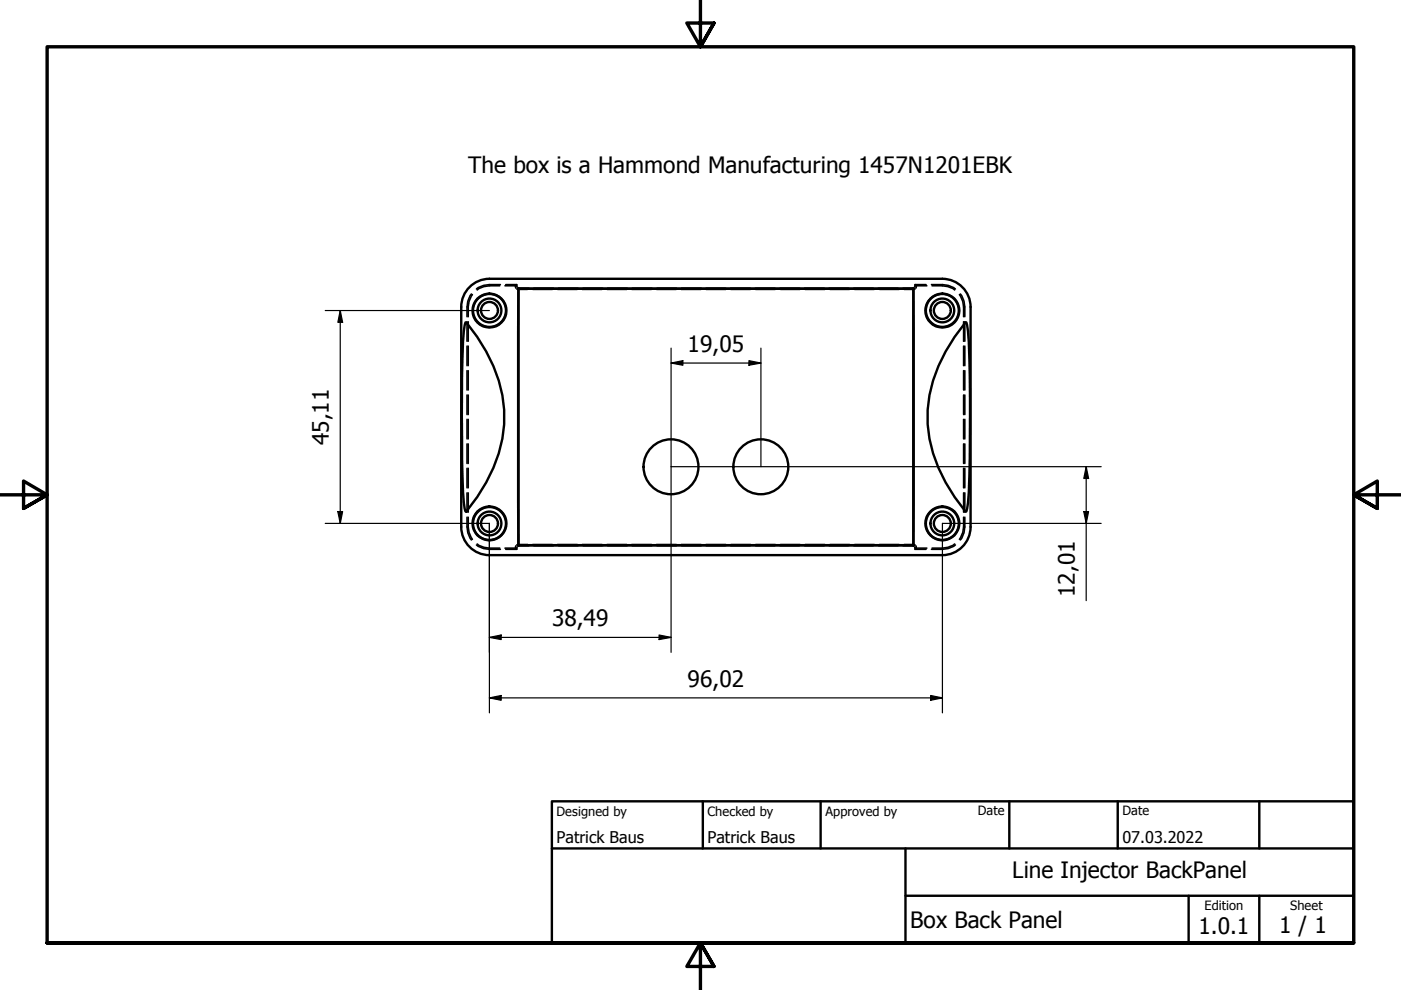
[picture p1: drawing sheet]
<svg xmlns="http://www.w3.org/2000/svg" width="297mm" height="210mm" viewBox="0 0 297 210" stroke-linecap="round" stroke-linejoin="round" font-family="sans-serif">
<!-- layer: Hidden (ISO) -->
<g fill="none" stroke="#000" stroke-width=".34">
<path d="M99 68.2v4.2M99 73.4v4.1M99 78.6v4.1M99.3 68.2v4.2M99.3 73.4v4.1M99.3 78.6v4.1M99.9 62.3l-.7 1.6-.2 1.2v2.1M100.2 62.5a6.1 6.1 0 0 0-.9 4.7M106 60.6a6.1 6.1 0 0 0-4.8 .9M106.1 60.3h-2.3l-1.3 .2-1.5 .8M107.1 60.6l2.2 .1M107.2 60.3l2.4 .1"/>
<path d="M109.3 60.8l.1 .3M109.4 60.5l-.1 .1M109.6 60.5v.3M109.6 61.3l2.3 .1M109.6 60.3l-.1 .1M109.8 61l.3 .1h2M112.9 61.4h4.2M113.2 61.1h4.1M118.2 61.4h4.2M118.4 61.1h4.2M123.4 61.4h4.2M123.6 61.1h4.2"/>
<path d="M128.7 61.4h4.2M128.8 61.1h4.2M133.9 61.4h4.2M134 61.1h4.2M139.2 61.4h4.2M139.3 61.1h4.1M144.4 61.4h4.2M144.5 61.1h4.2M149.7 61.1h4.2M149.7 61.4h4.2M154.9 61.1h4.2M154.9 61.4h4.2"/>
<path d="M160.1 61.1h4.2M160.2 61.4h4.2M165.4 61.1h4.1M165.4 61.4h4.2M170.6 61.1h4.2M170.7 61.4h4.2M175.8 61.1h4.2M175.9 61.4h4.2M181 61.1h4.2M181.2 61.4h4.2M186.2 61.1h4.2M186.4 61.4h4.2"/>
<path d="M193.8 61l-.3 .1h-2.1M194 61.3l-2.3 .1M194 60.5l-.1 .3M194 60.3l.1 .1M194.2 60.5l.1 .1M194.3 60.8l-.1 .3M194.3 60.6v.1M194.3 60.6h2.2M196.3 60.3l-2.3 .1M197.5 60.3h2.3l1.2 .2 1.6 .8M197.6 60.6a6.1 6.1 0 0 1 4.8 .9M203.4 62.5a6.1 6.1 0 0 1 .9 4.7"/>
<path d="M203.6 62.3l.8 1.6 .2 1.2v2.1M204.3 68.2v4.2M204.3 73.4v4.1M204.3 78.6v4.1M204.6 68.2v4.2M204.6 73.4v4.1M204.6 78.6v4.1M99 83.7v4.2M99 88.9v4.2M99 94.1v4.2M99 99.3v4.1M99.3 83.7v4.2"/>
<path d="M99.3 88.9v4.2M99.3 94.1v4.2M99.3 99.3v4.1M204.3 83.7v4.2M204.3 88.9v4.2M204.3 94.1v4.2M204.3 99.3v4.1M204.6 83.7v4.2M204.6 88.9v4.2M204.6 94.1v4.2M204.6 99.3v4.1M99 109.7v2l.2 1.3 .7 1.5"/>
<path d="M99 104.5v4.1M99.3 109.7a6.1 6.1 0 0 0 .9 4.7M99.3 104.5v4.1M101 115.5l1.5 .8 1.3 .2h2.3M101.2 115.3a6.1 6.1 0 0 0 4.8 .9M107.1 116.2h2.2M109.3 116.2l.1 .1M109.3 116.1v.1M109.4 115.7l-.1 .3M109.5 116.4l.1 .1M109.6 116.4l-2.4 .1M109.6 116v.3"/>
<path d="M111.9 115.5h-2.3M112.1 115.7h-2l-.3 .1M112.9 115.5h4.2M113.2 115.7h4.1M118.2 115.5h4.2M118.4 115.7h4.2M123.4 115.5h4.2M123.6 115.7h4.2M128.7 115.5h4.2M128.8 115.7h4.2M133.9 115.5h4.2M134 115.7h4.2"/>
<path d="M139.2 115.5h4.2M139.3 115.7h4.1M144.4 115.5h4.2M144.5 115.7h4.2M149.7 115.7h4.2M149.7 115.5h4.2M154.9 115.7h4.2M154.9 115.5h4.2M160.1 115.7h4.2M160.2 115.5h4.2M165.4 115.7h4.1M165.4 115.5h4.2"/>
<path d="M170.6 115.7h4.2M170.7 115.5h4.2M175.8 115.7h4.2M175.9 115.5h4.2M181 115.7h4.2M181.2 115.5h4.2M186.2 115.7h4.2M186.4 115.5h4.2M191.4 115.7h2.1l.3 .1M191.7 115.5h2.3M193.9 116l.1 .3M194 116.4l2.3 .1"/>
<path d="M194.1 116.4l-.1 .1M194.2 115.7l.1 .3M194.3 116.1l2.2 .1M194.3 116.2l-.1 .1M202.4 115.3a6.1 6.1 0 0 1-4.8 .9M202.6 115.5l-1.6 .8-1.2 .2h-2.3M204.3 109.7a6.1 6.1 0 0 1-.9 4.7M204.3 104.5v4.1M204.6 109.7v2l-.2 1.3-.8 1.5M204.6 104.5v4.1"/>
</g>
<!-- layer: Visible (ISO) -->
<g fill="none" stroke="#000" stroke-width=".51">
<path d="M199.8 59.1a6 6 0 0 1 6 6v46.6a6 6 0 0 1-6 6M199.8 59.1h-96a6 6 0 0 0-6 6v46.6a6 6 0 0 0 6 6h96M98.7 68.3a31 31 0 0 1 8.2 21.7 31.9 31.9 0 0 1-8.2 18.5 10.2 10.2 0 0 1-.5-4.1 436 436 0 0 1 .1-34.2zM109.9 61.2v54.4M109.9 61.2h83.7M109.9 61.2h83.8M193.7 61.2v54.4M204.7 68.4l.2-.1a10.2 10.2 0 0 1 .5 4.1 436 436 0 0 1-.2 34.2l-.3 1.9a31 31 0 0 1-8.2-21.6 32.8 32.8 0 0 1 8-18.5zM109.9 115.6h83.8"/>
<circle cx="103.8" cy="65.8" r="3.6"/>
<circle cx="103.8" cy="65.8" r="1.8"/>
<circle cx="103.8" cy="65.8" r="2.52"/>
<circle cx="103.8" cy="65.8" r="3.5"/>
<circle cx="199.8" cy="65.8" r="3.6"/>
<circle cx="199.8" cy="65.8" r="1.8"/>
<circle cx="199.8" cy="65.8" r="2.52"/>
<circle cx="199.8" cy="65.8" r="3.5"/>
<circle cx="142.3" cy="99" r="5.8"/>
<circle cx="161.3" cy="99" r="5.8"/>
<circle cx="103.8" cy="111" r="1.8"/>
<circle cx="103.8" cy="111" r="2.52"/>
<circle cx="103.8" cy="111" r="3.6"/>
<circle cx="103.8" cy="111" r="3.5"/>
<circle cx="199.8" cy="111" r="1.8"/>
<circle cx="199.8" cy="111" r="2.52"/>
<circle cx="199.8" cy="111" r="3.6"/>
<circle cx="199.8" cy="111" r="3.5"/>
</g>
<!-- layer: Border (ISO) -->
<path d="M148.5 -.1v10l-2.9-5h5.8l-2.9 5 2.9-5M0 104.9h10l-5-2.9v5.8l5-2.9-5 2.9M297 104.9h-10l5-2.9v5.8l-5-2.9 5 2.9M10 199.9v-190h277v190h-277h277M151.4 204.9l-2.9-5 2.9 5h-5.8l2.9-5v10" fill="none" stroke="#000" stroke-width=".72"/>
<!-- layer: Title (ISO) -->
<path d="M117 169.9h170v30h-170zM117 179.9h170M149 169.9v10M174 169.9v10M192 179.9v20M214 169.9v10M237 169.9v10M267 169.9v10M192 189.9h95M252 189.9v10M267 189.9v10" fill="none" stroke="#000" stroke-width=".51"/>
<!-- layer: Dimension (ISO) -->
<g fill="none" stroke="#000" stroke-width=".25">
<path d="M69 65.8h34.8M72.1 65.8l.5 2.5h-1zM72.1 65.8v45.2M142.3 77l2.5-.5v.9zM142.3 73.8v64.5M142.3 77h19M158.8 76.5l2.5 .5-2.5 .4zM161.3 73.8v25.1M142.3 98.9h91.2M230.3 98.9l.5 2.5h-1zM230.3 98.9v28.5M69 111h34.8v40.1"/>
<path d="M71.6 108.5h1l-.5 2.5zM229.8 108.5h1l-.5 2.5zM233.5 111h-33.7v40.1M103.8 135.1l2.5-.5v1zM103.8 135.1h38.5M139.7 134.6l2.6 .5-2.6 .5zM103.8 148l2.5-.5v1zM103.8 148h96M197.3 147.5l2.5 .5-2.5 .5z"/>
</g>
<g fill="#000">
<path d="M72.1 65.8l.5 2.5h-1z" fill-rule="evenodd"/>
<path d="M142.3 77l2.5-.5v.9z" fill-rule="evenodd"/>
<path d="M158.8 76.5l2.5 .5-2.5 .4z" fill-rule="evenodd"/>
<path d="M71.6 108.5h1l-.5 2.5z" fill-rule="evenodd"/>
<path d="M229.8 108.5h1l-.5 2.5z" fill-rule="evenodd"/>
<path d="M230.3 98.9l.5 2.5h-1z" fill-rule="evenodd"/>
<path d="M103.8 135.1l2.5-.5v1z" fill-rule="evenodd"/>
<path d="M139.7 134.6l2.6 .5-2.6 .5z" fill-rule="evenodd"/>
<path d="M103.8 148l2.5-.5v1z" fill-rule="evenodd"/>
<path d="M197.3 147.5l2.5 .5-2.5 .5z" fill-rule="evenodd"/>
</g>
<g font-size="4.8">
<text x="99.3" y="36.8">The box is a Hammond Manufacturing 1457N1201EBK</text>
<text x="145.8" y="74.6">19,05</text>
<text x="69.7" y="94.4" transform="rotate(-90 69.7 94.4)">45,11</text>
<text x="227.9" y="126.6" transform="rotate(-90 227.9 126.6)">12,01</text>
<text x="117.1" y="132.7">38,49</text>
<text x="145.8" y="145.6">96,02</text>
<text x="214.6" y="186.2">Line Injector BackPanel</text>
<text x="193" y="196.7">Box Back Panel</text>
<text x="271.2" y="197.8">1 / 1</text>
<text x="254.1" y="198.1">1.0.1</text>
</g>
<g font-size="3.4">
<text x="118" y="178.8">Patrick Baus</text>
<text x="150" y="178.8">Patrick Baus</text>
<text x="238" y="178.8">07.03.2022</text>
</g>
<g font-size="2.7">
<text x="118" y="173">Designed by</text>
<text x="150" y="173">Checked by</text>
<text x="175" y="173">Approved by</text>
<text x="207.3" y="172.9">Date</text>
<text x="238" y="172.9">Date</text>
<text x="255.4" y="193">Edition</text>
<text x="273.6" y="193">Sheet</text>
</g>
</svg>
